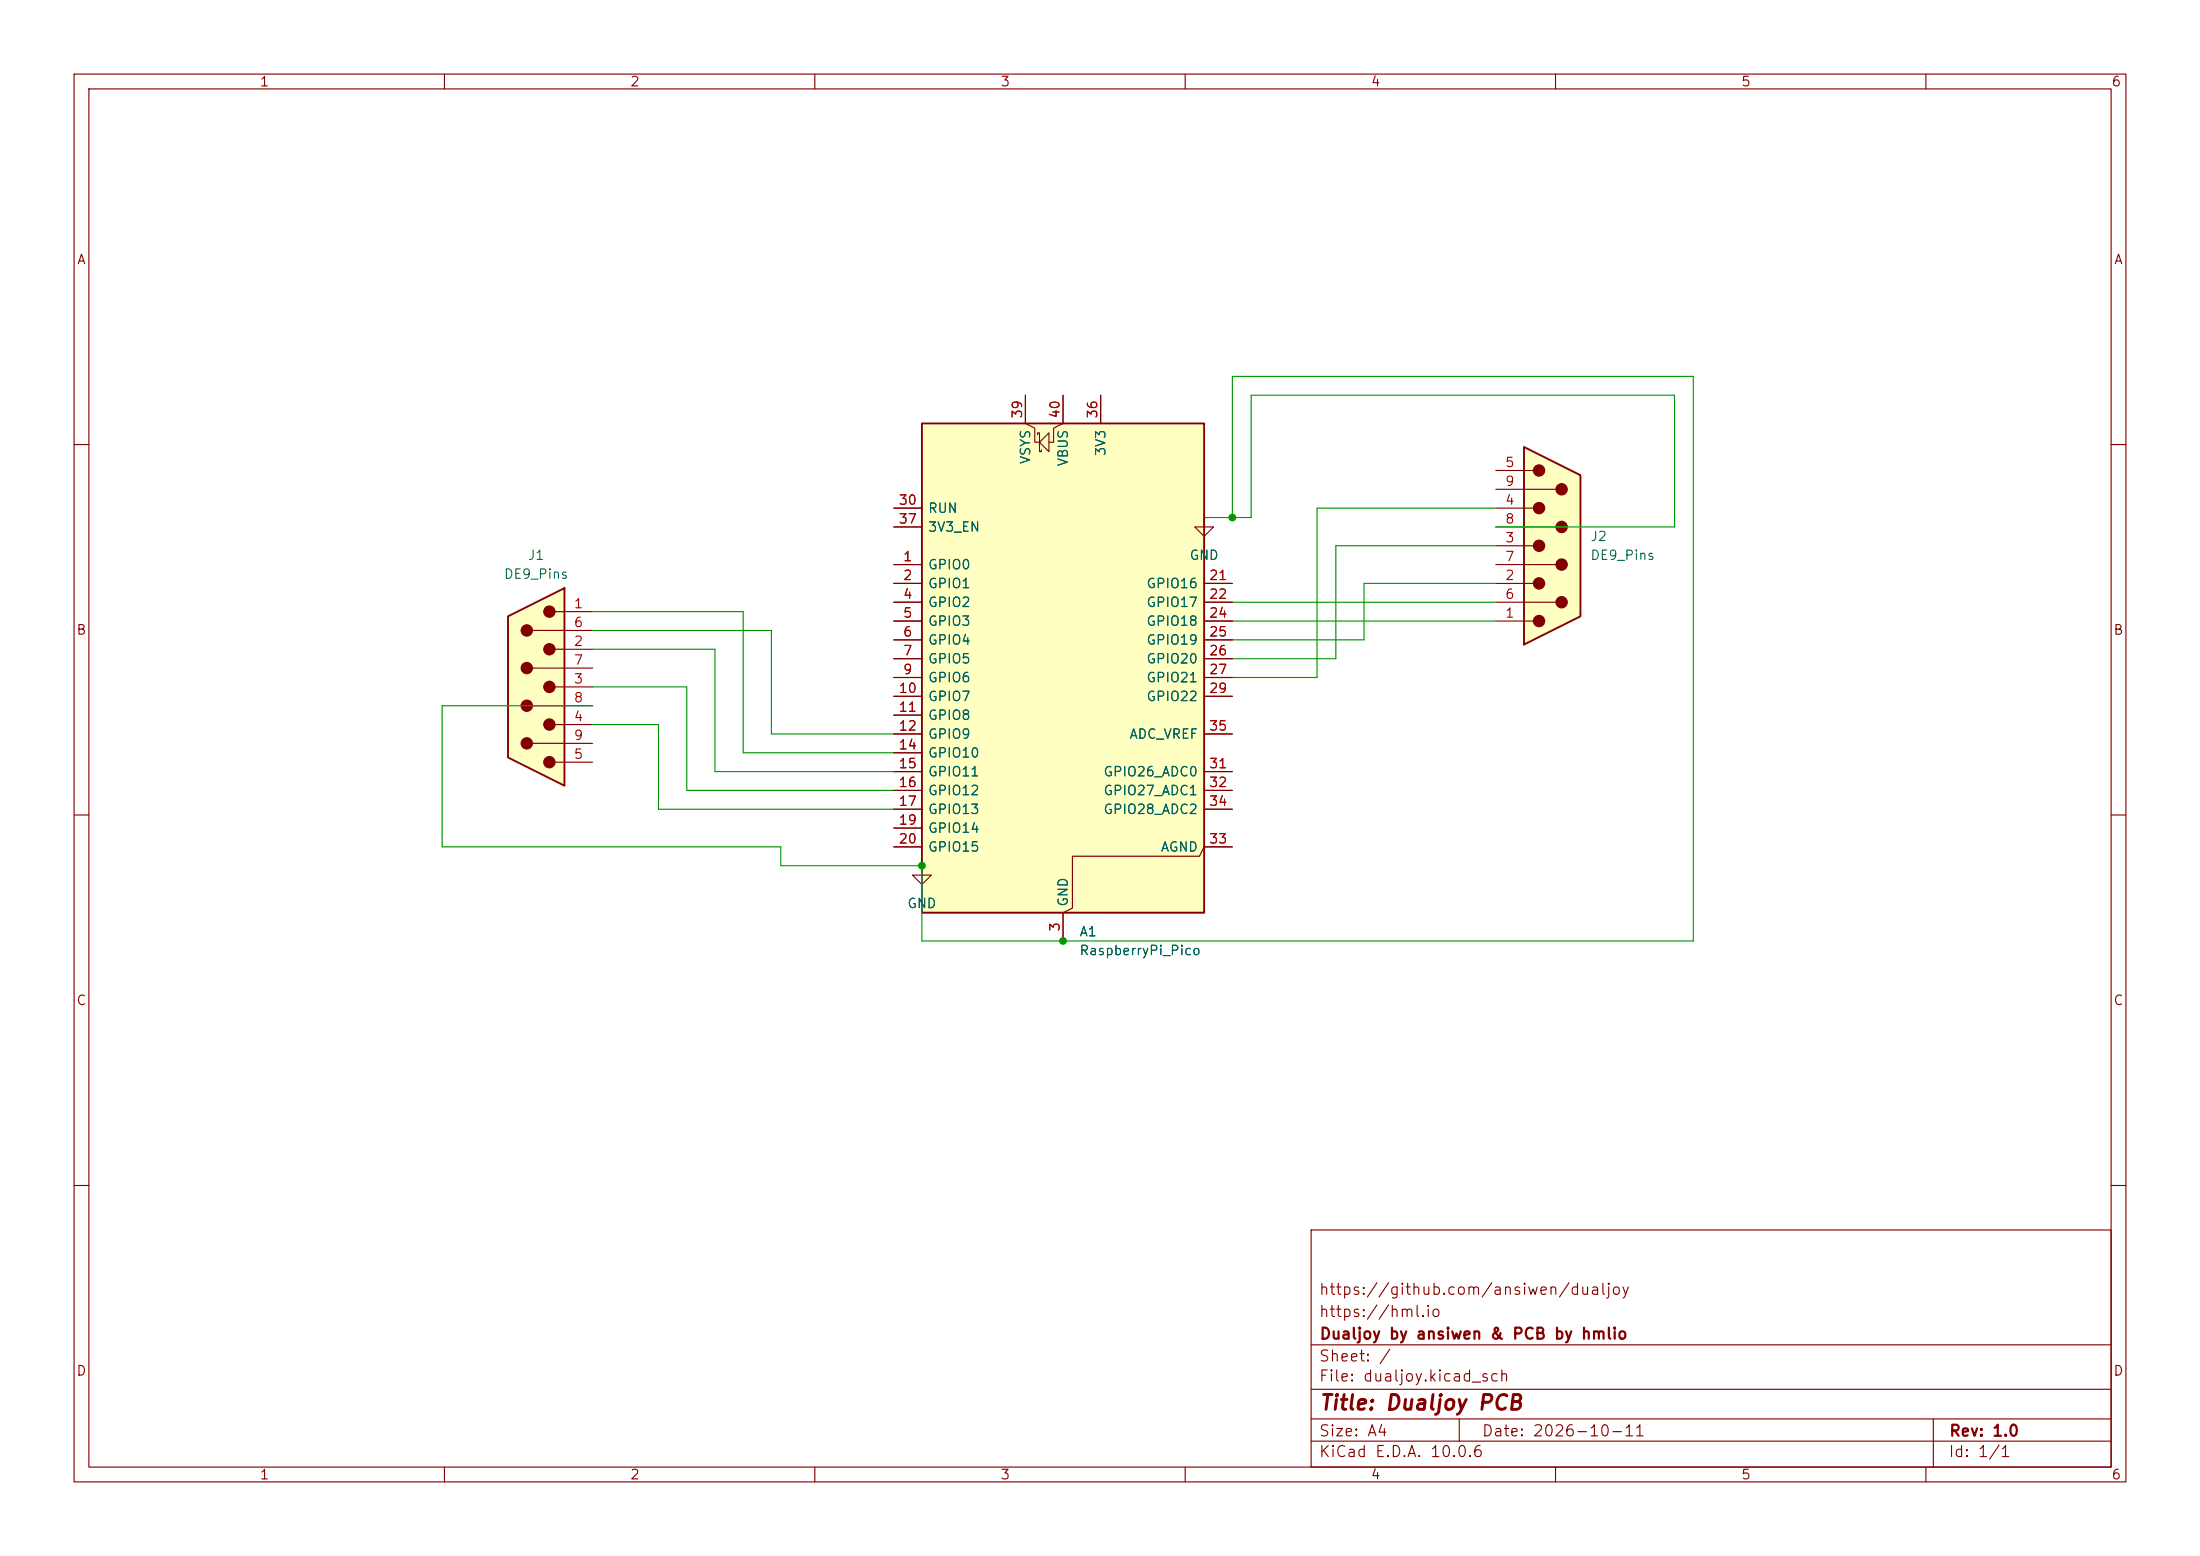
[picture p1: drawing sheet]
(kicad_sch
 (version 20260306)
 (generator "eeschema")
 (generator_version "10.0")
 (paper "A4")
 (title_block
  (title "Dualjoy PCB")
  (date "2026-10-11")
  (rev "1.0")
  (company "Dualjoy by ansiwen & PCB by hmlio")
  (comment 1 "https://hml.io")
  (comment 2 "https://github.com/ansiwen/dualjoy"))
 (lib_symbols
  (symbol "Connector:DE9_Pins"
   (pin_names
    (offset 1.016) (hide yes)) (exclude_from_sim no) (in_bom yes) (on_board yes)
   (in_pos_files yes)
   (duplicate_pin_numbers_are_jumpers no)
   (property "Reference" "J" (at 0 13.97 0) (show_name no) (do_not_autoplace no) (effects (font (size 1.27 1.27))))
   (property "Value" "DE9_Pins" (at 0 -14.605 0) (show_name no) (do_not_autoplace no) (effects (font (size 1.27 1.27))))
   (property "Footprint" "" (at 0 0 0) (show_name no) (do_not_autoplace no) (hide yes) (effects (font (size 1.27 1.27))))
   (property "Datasheet" "" (at 0 0 0) (show_name no) (do_not_autoplace no) (hide yes) (effects (font (size 1.27 1.27))))
   (property "Description" "9-pin D-SUB connector, pins (male)" (at 0 0 0) (show_name no) (do_not_autoplace no) (hide yes) (effects (font (size 1.27 1.27))))
   (symbol "DE9_Pins_0_1"
    (polyline (pts (xy -3.81 10.16) (xy -2.54 10.16)) (stroke (width 0) (type default)) (fill (type none)))
    (polyline (pts (xy -3.81 7.62) (xy 0.508 7.62)) (stroke (width 0) (type default)) (fill (type none)))
    (polyline (pts (xy -3.81 5.08) (xy -2.54 5.08)) (stroke (width 0) (type default)) (fill (type none)))
    (polyline (pts (xy -3.81 2.54) (xy 0.508 2.54)) (stroke (width 0) (type default)) (fill (type none)))
    (polyline (pts (xy -3.81 0) (xy -2.54 0)) (stroke (width 0) (type default)) (fill (type none)))
    (polyline (pts (xy -3.81 -2.54) (xy 0.508 -2.54)) (stroke (width 0) (type default)) (fill (type none)))
    (polyline (pts (xy -3.81 -5.08) (xy -2.54 -5.08)) (stroke (width 0) (type default)) (fill (type none)))
    (polyline (pts (xy -3.81 -7.62) (xy 0.508 -7.62)) (stroke (width 0) (type default)) (fill (type none)))
    (polyline (pts (xy -3.81 -10.16) (xy -2.54 -10.16)) (stroke (width 0) (type default)) (fill (type none)))
    (polyline (pts (xy -3.81 -13.335) (xy -3.81 13.335) (xy 3.81 9.525) (xy 3.81 -9.525) (xy -3.81 -13.335)) (stroke (width 0.254) (type default)) (fill (type background)))
    (circle (center -1.778 10.16) (radius 0.762) (stroke (width 0) (type default)) (fill (type outline)))
    (circle (center -1.778 5.08) (radius 0.762) (stroke (width 0) (type default)) (fill (type outline)))
    (circle (center -1.778 0) (radius 0.762) (stroke (width 0) (type default)) (fill (type outline)))
    (circle (center -1.778 -5.08) (radius 0.762) (stroke (width 0) (type default)) (fill (type outline)))
    (circle (center -1.778 -10.16) (radius 0.762) (stroke (width 0) (type default)) (fill (type outline)))
    (circle (center 1.27 7.62) (radius 0.762) (stroke (width 0) (type default)) (fill (type outline)))
    (circle (center 1.27 2.54) (radius 0.762) (stroke (width 0) (type default)) (fill (type outline)))
    (circle (center 1.27 -2.54) (radius 0.762) (stroke (width 0) (type default)) (fill (type outline)))
    (circle (center 1.27 -7.62) (radius 0.762) (stroke (width 0) (type default)) (fill (type outline))))
   (symbol "DE9_Pins_1_1"
    (pin passive line (at -7.62 -10.16 0) (length 3.81) (name "1" (effects (font (size 1.27 1.27)))) (number "1" (effects (font (size 1.27 1.27)))))
    (pin passive line (at -7.62 -5.08 0) (length 3.81) (name "2" (effects (font (size 1.27 1.27)))) (number "2" (effects (font (size 1.27 1.27)))))
    (pin passive line (at -7.62 0 0) (length 3.81) (name "3" (effects (font (size 1.27 1.27)))) (number "3" (effects (font (size 1.27 1.27)))))
    (pin passive line (at -7.62 5.08 0) (length 3.81) (name "4" (effects (font (size 1.27 1.27)))) (number "4" (effects (font (size 1.27 1.27)))))
    (pin passive line (at -7.62 10.16 0) (length 3.81) (name "5" (effects (font (size 1.27 1.27)))) (number "5" (effects (font (size 1.27 1.27)))))
    (pin passive line (at -7.62 -7.62 0) (length 3.81) (name "6" (effects (font (size 1.27 1.27)))) (number "6" (effects (font (size 1.27 1.27)))))
    (pin passive line (at -7.62 -2.54 0) (length 3.81) (name "7" (effects (font (size 1.27 1.27)))) (number "7" (effects (font (size 1.27 1.27)))))
    (pin passive line (at -7.62 2.54 0) (length 3.81) (name "8" (effects (font (size 1.27 1.27)))) (number "8" (effects (font (size 1.27 1.27)))))
    (pin passive line (at -7.62 7.62 0) (length 3.81) (name "9" (effects (font (size 1.27 1.27)))) (number "9" (effects (font (size 1.27 1.27))))))
   (embedded_fonts no))
  (symbol "MCU_Module:RaspberryPi_Pico"
   (pin_names
    (offset 0.762)) (exclude_from_sim no) (in_bom yes) (on_board yes)
   (in_pos_files yes)
   (duplicate_pin_numbers_are_jumpers no)
   (property "Reference" "A" (at -19.05 35.56 0) (show_name no) (do_not_autoplace no) (effects (font (size 1.27 1.27)) (justify left)))
   (property "Value" "RaspberryPi_Pico" (at 7.62 35.56 0) (show_name no) (do_not_autoplace no) (effects (font (size 1.27 1.27)) (justify left)))
   (property "Footprint" "Module:RaspberryPi_Pico_Common_Unspecified" (at 0 -46.99 0) (show_name no) (do_not_autoplace no) (hide yes) (effects (font (size 1.27 1.27))))
   (property "Datasheet" "https://datasheets.raspberrypi.com/pico/pico-datasheet.pdf" (at 0 -49.53 0) (show_name no) (do_not_autoplace no) (hide yes) (effects (font (size 1.27 1.27))))
   (property "Description" "Versatile and inexpensive microcontroller module powered by RP2040 dual-core Arm Cortex-M0+ processor up to 133 MHz, 264kB SRAM, 2MB QSPI flash; also supports Raspberry Pi Pico 2" (at 0 -52.07 0) (show_name no) (do_not_autoplace no) (hide yes) (effects (font (size 1.27 1.27))))
   (symbol "RaspberryPi_Pico_0_1"
    (rectangle (start -19.05 34.29) (end 19.05 -31.75) (stroke (width 0.254) (type default)) (fill (type background)))
    (polyline (pts (xy -5.08 34.29) (xy -3.81 33.655) (xy -3.81 31.75) (xy -3.175 31.75)) (stroke (width 0) (type default)) (fill (type none)))
    (polyline (pts (xy -3.429 32.766) (xy -3.429 33.02) (xy -3.175 33.02) (xy -3.175 30.48) (xy -2.921 30.48) (xy -2.921 30.734)) (stroke (width 0) (type default)) (fill (type none)))
    (polyline (pts (xy -3.175 31.75) (xy -1.905 33.02) (xy -1.905 30.48) (xy -3.175 31.75)) (stroke (width 0) (type default)) (fill (type none)))
    (polyline (pts (xy 0 34.29) (xy -1.27 33.655) (xy -1.27 31.75) (xy -1.905 31.75)) (stroke (width 0) (type default)) (fill (type none)))
    (polyline (pts (xy 0 -31.75) (xy 1.27 -31.115) (xy 1.27 -24.13) (xy 18.415 -24.13) (xy 19.05 -22.86)) (stroke (width 0) (type default)) (fill (type none))))
   (symbol "RaspberryPi_Pico_1_1"
    (pin bidirectional line (at -22.86 15.24 0) (length 3.81) (name "GPIO0" (effects (font (size 1.27 1.27)))) (number "1" (effects (font (size 1.27 1.27))))
    (alternate "I2C0_SDA" bidirectional line)
    (alternate "PWM0_A" output line)
    (alternate "SPI0_RX" input line)
    (alternate "UART0_TX" output line)
    (alternate "USB_OVCUR_DET" input line))
    (pin bidirectional line (at -22.86 12.7 0) (length 3.81) (name "GPIO1" (effects (font (size 1.27 1.27)))) (number "2" (effects (font (size 1.27 1.27))))
    (alternate "I2C0_SCL" bidirectional clock)
    (alternate "PWM0_B" bidirectional line)
    (alternate "UART0_RX" input line)
    (alternate "USB_VBUS_DET" passive line)
    (alternate "~{SPI0_CSn}" bidirectional line))
    (pin power_out line (at 0 -35.56 90) (length 3.81) (name "GND" (effects (font (size 1.27 1.27)))) (number "3" (effects (font (size 1.27 1.27))))
    (alternate "GND_IN" power_in line))
    (pin bidirectional line (at -22.86 10.16 0) (length 3.81) (name "GPIO2" (effects (font (size 1.27 1.27)))) (number "4" (effects (font (size 1.27 1.27))))
    (alternate "I2C1_SDA" bidirectional line)
    (alternate "PWM1_A" output line)
    (alternate "SPI0_SCK" bidirectional clock)
    (alternate "UART0_CTS" input line)
    (alternate "USB_VBUS_EN" output line))
    (pin bidirectional line (at -22.86 7.62 0) (length 3.81) (name "GPIO3" (effects (font (size 1.27 1.27)))) (number "5" (effects (font (size 1.27 1.27))))
    (alternate "I2C1_SCL" bidirectional clock)
    (alternate "PWM1_B" bidirectional line)
    (alternate "SPI0_TX" output line)
    (alternate "UART0_RTS" output line)
    (alternate "USB_OVCUR_DET" input line))
    (pin bidirectional line (at -22.86 5.08 0) (length 3.81) (name "GPIO4" (effects (font (size 1.27 1.27)))) (number "6" (effects (font (size 1.27 1.27))))
    (alternate "I2C0_SDA" bidirectional line)
    (alternate "PWM2_A" output line)
    (alternate "SPI0_RX" input line)
    (alternate "UART1_TX" output line)
    (alternate "USB_VBUS_DET" input line))
    (pin bidirectional line (at -22.86 2.54 0) (length 3.81) (name "GPIO5" (effects (font (size 1.27 1.27)))) (number "7" (effects (font (size 1.27 1.27))))
    (alternate "I2C0_SCL" bidirectional clock)
    (alternate "PWM2_B" bidirectional line)
    (alternate "UART1_RX" input line)
    (alternate "USB_VBUS_EN" output line)
    (alternate "~{SPI0_CSn}" bidirectional line))
    (pin passive line (at 0 -35.56 90) (length 3.81) (hide yes) (name "GND" (effects (font (size 1.27 1.27)))) (number "8" (effects (font (size 1.27 1.27)))))
    (pin bidirectional line (at -22.86 0 0) (length 3.81) (name "GPIO6" (effects (font (size 1.27 1.27)))) (number "9" (effects (font (size 1.27 1.27))))
    (alternate "I2C1_SDA" bidirectional line)
    (alternate "PWM3_A" output line)
    (alternate "SPI0_SCK" bidirectional clock)
    (alternate "UART1_CTS" input line)
    (alternate "USB_OVCUR_DET" input line))
    (pin bidirectional line (at -22.86 -2.54 0) (length 3.81) (name "GPIO7" (effects (font (size 1.27 1.27)))) (number "10" (effects (font (size 1.27 1.27))))
    (alternate "I2C1_SCL" bidirectional clock)
    (alternate "PWM3_B" bidirectional line)
    (alternate "SPI0_TX" output line)
    (alternate "UART1_RTS" output line)
    (alternate "USB_VBUS_DET" input line))
    (pin bidirectional line (at -22.86 -5.08 0) (length 3.81) (name "GPIO8" (effects (font (size 1.27 1.27)))) (number "11" (effects (font (size 1.27 1.27))))
    (alternate "I2C0_SDA" bidirectional line)
    (alternate "PWM4_A" output line)
    (alternate "SPI1_RX" input line)
    (alternate "UART1_TX" output line)
    (alternate "USB_VBUS_EN" output line))
    (pin bidirectional line (at -22.86 -7.62 0) (length 3.81) (name "GPIO9" (effects (font (size 1.27 1.27)))) (number "12" (effects (font (size 1.27 1.27))))
    (alternate "I2C0_SCL" bidirectional clock)
    (alternate "PWM4_B" bidirectional line)
    (alternate "UART1_RX" input line)
    (alternate "USB_OVCUR_DET" input line)
    (alternate "~{SPI1_CSn}" bidirectional line))
    (pin passive line (at 0 -35.56 90) (length 3.81) (hide yes) (name "GND" (effects (font (size 1.27 1.27)))) (number "13" (effects (font (size 1.27 1.27)))))
    (pin bidirectional line (at -22.86 -10.16 0) (length 3.81) (name "GPIO10" (effects (font (size 1.27 1.27)))) (number "14" (effects (font (size 1.27 1.27))))
    (alternate "I2C1_SDA" bidirectional line)
    (alternate "PWM5_A" output line)
    (alternate "SPI1_SCK" bidirectional clock)
    (alternate "UART1_CTS" input line)
    (alternate "USB_VBUS_DET" input line))
    (pin bidirectional line (at -22.86 -12.7 0) (length 3.81) (name "GPIO11" (effects (font (size 1.27 1.27)))) (number "15" (effects (font (size 1.27 1.27))))
    (alternate "I2C1_SCL" bidirectional clock)
    (alternate "PWM5_B" bidirectional line)
    (alternate "SPI1_TX" output line)
    (alternate "UART1_RTS" output line)
    (alternate "USB_VBUS_EN" output line))
    (pin bidirectional line (at -22.86 -15.24 0) (length 3.81) (name "GPIO12" (effects (font (size 1.27 1.27)))) (number "16" (effects (font (size 1.27 1.27))))
    (alternate "I2C0_SDA" bidirectional line)
    (alternate "PWM6_A" output line)
    (alternate "SPI1_RX" input line)
    (alternate "UART0_TX" output line)
    (alternate "USB_OVCUR_DET" input line))
    (pin bidirectional line (at -22.86 -17.78 0) (length 3.81) (name "GPIO13" (effects (font (size 1.27 1.27)))) (number "17" (effects (font (size 1.27 1.27))))
    (alternate "I2C0_SCL" bidirectional clock)
    (alternate "PWM6_B" bidirectional line)
    (alternate "UART0_RX" input line)
    (alternate "USB_VBUS_DET" input line)
    (alternate "~{SPI1_CSn}" bidirectional line))
    (pin passive line (at 0 -35.56 90) (length 3.81) (hide yes) (name "GND" (effects (font (size 1.27 1.27)))) (number "18" (effects (font (size 1.27 1.27)))))
    (pin bidirectional line (at -22.86 -20.32 0) (length 3.81) (name "GPIO14" (effects (font (size 1.27 1.27)))) (number "19" (effects (font (size 1.27 1.27))))
    (alternate "I2C1_SDA" bidirectional line)
    (alternate "PWM7_A" output line)
    (alternate "SPI1_SCK" bidirectional clock)
    (alternate "UART0_CTS" input line)
    (alternate "USB_VBUS_EN" output line))
    (pin bidirectional line (at -22.86 -22.86 0) (length 3.81) (name "GPIO15" (effects (font (size 1.27 1.27)))) (number "20" (effects (font (size 1.27 1.27))))
    (alternate "I2C1_SCL" bidirectional clock)
    (alternate "PWM7_B" bidirectional line)
    (alternate "SPI1_TX" output line)
    (alternate "UART0_RTS" output line)
    (alternate "USB_OVCUR_DET" input line))
    (pin bidirectional line (at 22.86 12.7 180) (length 3.81) (name "GPIO16" (effects (font (size 1.27 1.27)))) (number "21" (effects (font (size 1.27 1.27))))
    (alternate "I2C0_SDA" bidirectional line)
    (alternate "PWM0_A" output line)
    (alternate "SPI0_RX" input line)
    (alternate "UART0_TX" output line)
    (alternate "USB_VBUS_DET" input line))
    (pin bidirectional line (at 22.86 10.16 180) (length 3.81) (name "GPIO17" (effects (font (size 1.27 1.27)))) (number "22" (effects (font (size 1.27 1.27))))
    (alternate "I2C0_SCL" bidirectional clock)
    (alternate "PWM0_B" bidirectional line)
    (alternate "UART0_RX" input line)
    (alternate "USB_VBUS_EN" output line)
    (alternate "~{SPI0_CSn}" bidirectional line))
    (pin passive line (at 0 -35.56 90) (length 3.81) (hide yes) (name "GND" (effects (font (size 1.27 1.27)))) (number "23" (effects (font (size 1.27 1.27)))))
    (pin bidirectional line (at 22.86 7.62 180) (length 3.81) (name "GPIO18" (effects (font (size 1.27 1.27)))) (number "24" (effects (font (size 1.27 1.27))))
    (alternate "I2C1_SDA" bidirectional line)
    (alternate "PWM1_A" output line)
    (alternate "SPI0_SCK" bidirectional clock)
    (alternate "UART0_CTS" input line)
    (alternate "USB_OVCUR_DET" input line))
    (pin bidirectional line (at 22.86 5.08 180) (length 3.81) (name "GPIO19" (effects (font (size 1.27 1.27)))) (number "25" (effects (font (size 1.27 1.27))))
    (alternate "I2C1_SCL" bidirectional clock)
    (alternate "PWM1_B" bidirectional line)
    (alternate "SPI0_TX" output line)
    (alternate "UART0_RTS" output line)
    (alternate "USB_VBUS_DET" input line))
    (pin bidirectional line (at 22.86 2.54 180) (length 3.81) (name "GPIO20" (effects (font (size 1.27 1.27)))) (number "26" (effects (font (size 1.27 1.27))))
    (alternate "CLOCK_GPIN0" input clock)
    (alternate "I2C0_SDA" bidirectional line)
    (alternate "PWM2_A" output line)
    (alternate "SPI0_RX" input line)
    (alternate "UART1_TX" output line)
    (alternate "USB_VBUS_EN" output line))
    (pin bidirectional line (at 22.86 0 180) (length 3.81) (name "GPIO21" (effects (font (size 1.27 1.27)))) (number "27" (effects (font (size 1.27 1.27))))
    (alternate "CLOCK_GPOUT0" output clock)
    (alternate "I2C0_SCL" bidirectional clock)
    (alternate "PWM2_B" bidirectional line)
    (alternate "UART1_RX" input line)
    (alternate "USB_OVCUR_DET" input line)
    (alternate "~{SPI0_CSn}" bidirectional line))
    (pin passive line (at 0 -35.56 90) (length 3.81) (hide yes) (name "GND" (effects (font (size 1.27 1.27)))) (number "28" (effects (font (size 1.27 1.27)))))
    (pin bidirectional line (at 22.86 -2.54 180) (length 3.81) (name "GPIO22" (effects (font (size 1.27 1.27)))) (number "29" (effects (font (size 1.27 1.27))))
    (alternate "CLOCK_GPIN1" input clock)
    (alternate "I2C1_SDA" bidirectional line)
    (alternate "PWM3_A" output line)
    (alternate "SPI0_SCK" bidirectional clock)
    (alternate "UART1_CTS" input line)
    (alternate "USB_VBUS_DET" input line))
    (pin passive line (at -22.86 22.86 0) (length 3.81) (name "RUN" (effects (font (size 1.27 1.27)))) (number "30" (effects (font (size 1.27 1.27))))
    (alternate "~{RESET}" passive line))
    (pin bidirectional line (at 22.86 -12.7 180) (length 3.81) (name "GPIO26_ADC0" (effects (font (size 1.27 1.27)))) (number "31" (effects (font (size 1.27 1.27))))
    (alternate "ADC0" input line)
    (alternate "GPIO26" bidirectional line)
    (alternate "I2C1_SDA" bidirectional line)
    (alternate "PWM5_A" output line)
    (alternate "SPI1_SCK" bidirectional clock)
    (alternate "UART1_CTS" input line)
    (alternate "USB_VBUS_EN" output line))
    (pin bidirectional line (at 22.86 -15.24 180) (length 3.81) (name "GPIO27_ADC1" (effects (font (size 1.27 1.27)))) (number "32" (effects (font (size 1.27 1.27))))
    (alternate "ADC1" input line)
    (alternate "GPIO27" bidirectional line)
    (alternate "I2C1_SCL" bidirectional clock)
    (alternate "PWM5_B" bidirectional line)
    (alternate "SPI1_TX" output line)
    (alternate "UART1_RTS" output line)
    (alternate "USB_OVCUR_DET" input line))
    (pin power_out line (at 22.86 -22.86 180) (length 3.81) (name "AGND" (effects (font (size 1.27 1.27)))) (number "33" (effects (font (size 1.27 1.27))))
    (alternate "GND" passive line))
    (pin bidirectional line (at 22.86 -17.78 180) (length 3.81) (name "GPIO28_ADC2" (effects (font (size 1.27 1.27)))) (number "34" (effects (font (size 1.27 1.27))))
    (alternate "ADC2" input line)
    (alternate "GPIO28" bidirectional line)
    (alternate "I2C0_SDA" bidirectional line)
    (alternate "PWM6_A" output line)
    (alternate "SPI1_RX" input line)
    (alternate "UART0_TX" output line)
    (alternate "USB_VBUS_DET" input line))
    (pin power_in line (at 22.86 -7.62 180) (length 3.81) (name "ADC_VREF" (effects (font (size 1.27 1.27)))) (number "35" (effects (font (size 1.27 1.27)))))
    (pin power_out line (at 5.08 38.1 270) (length 3.81) (name "3V3" (effects (font (size 1.27 1.27)))) (number "36" (effects (font (size 1.27 1.27)))))
    (pin passive line (at -22.86 20.32 0) (length 3.81) (name "3V3_EN" (effects (font (size 1.27 1.27)))) (number "37" (effects (font (size 1.27 1.27))))
    (alternate "~{3V3_DISABLE}" passive line))
    (pin passive line (at 0 -35.56 90) (length 3.81) (hide yes) (name "GND" (effects (font (size 1.27 1.27)))) (number "38" (effects (font (size 1.27 1.27)))))
    (pin power_in line (at -5.08 38.1 270) (length 3.81) (name "VSYS" (effects (font (size 1.27 1.27)))) (number "39" (effects (font (size 1.27 1.27))))
    (alternate "VSYS_OUT" power_out line))
    (pin power_out line (at 0 38.1 270) (length 3.81) (name "VBUS" (effects (font (size 1.27 1.27)))) (number "40" (effects (font (size 1.27 1.27))))
    (alternate "VBUS_IN" power_in line)))
   (embedded_fonts no))
  (symbol "power:GND"
   (power global)
   (pin_numbers (hide yes))
   (pin_names
    (offset 0) (hide yes)) (exclude_from_sim no) (in_bom yes) (on_board yes)
   (in_pos_files yes)
   (duplicate_pin_numbers_are_jumpers no)
   (property "Reference" "#PWR" (at 0 -6.35 0) (show_name no) (do_not_autoplace no) (hide yes) (effects (font (size 1.27 1.27))))
   (property "Value" "GND" (at 0 -3.81 0) (show_name no) (do_not_autoplace no) (effects (font (size 1.27 1.27))))
   (property "Footprint" "" (at 0 0 0) (show_name no) (do_not_autoplace no) (hide yes) (effects (font (size 1.27 1.27))))
   (property "Datasheet" "" (at 0 0 0) (show_name no) (do_not_autoplace no) (hide yes) (effects (font (size 1.27 1.27))))
   (property "Description" "Power symbol creates a global label with name \"GND\" , ground" (at 0 0 0) (show_name no) (do_not_autoplace no) (hide yes) (effects (font (size 1.27 1.27))))
   (symbol "GND_0_1"
    (polyline (pts (xy 0 0) (xy 0 -1.27) (xy 1.27 -1.27) (xy 0 -2.54) (xy -1.27 -1.27) (xy 0 -1.27)) (stroke (width 0) (type default)) (fill (type none))))
   (symbol "GND_1_1"
    (pin power_in line (at 0 0 270) (length 0) (name "" (effects (font (size 1.27 1.27)))) (number "1" (effects (font (size 1.27 1.27))))))
   (embedded_fonts no)))
 (junction
  (at 166.37 69.85)
  (diameter 0)
  (color 0 0 0 0))
 (junction
  (at 143.51 127)
  (diameter 0)
  (color 0 0 0 0))
 (junction
  (at 124.46 116.84)
  (diameter 0)
  (color 0 0 0 0))
 (wire
  (pts (xy 80.01 92.71) (xy 92.71 92.71))
  (stroke (width 0) (type default)))
 (wire
  (pts (xy 120.65 109.22) (xy 88.9 109.22))
  (stroke (width 0) (type default)))
 (wire
  (pts (xy 228.6 127) (xy 143.51 127))
  (stroke (width 0) (type default)))
 (wire
  (pts (xy 166.37 50.8) (xy 228.6 50.8))
  (stroke (width 0) (type default)))
 (wire
  (pts (xy 59.69 114.3) (xy 105.41 114.3))
  (stroke (width 0) (type default)))
 (wire
  (pts (xy 80.01 95.25) (xy 59.69 95.25))
  (stroke (width 0) (type default)))
 (wire
  (pts (xy 166.37 83.82) (xy 201.93 83.82))
  (stroke (width 0) (type default)))
 (wire
  (pts (xy 166.37 91.44) (xy 177.8 91.44))
  (stroke (width 0) (type default)))
 (wire
  (pts (xy 180.34 88.9) (xy 180.34 73.66))
  (stroke (width 0) (type default)))
 (wire
  (pts (xy 59.69 95.25) (xy 59.69 114.3))
  (stroke (width 0) (type default)))
 (wire
  (pts (xy 180.34 73.66) (xy 201.93 73.66))
  (stroke (width 0) (type default)))
 (wire
  (pts (xy 166.37 69.85) (xy 168.91 69.85))
  (stroke (width 0) (type default)))
 (wire
  (pts (xy 120.65 101.6) (xy 100.33 101.6))
  (stroke (width 0) (type default)))
 (wire
  (pts (xy 168.91 53.34) (xy 168.91 69.85))
  (stroke (width 0) (type default)))
 (wire
  (pts (xy 184.15 78.74) (xy 201.93 78.74))
  (stroke (width 0) (type default)))
 (wire
  (pts (xy 105.41 114.3) (xy 105.41 116.84))
  (stroke (width 0) (type default)))
 (wire
  (pts (xy 177.8 91.44) (xy 177.8 68.58))
  (stroke (width 0) (type default)))
 (wire
  (pts (xy 226.06 53.34) (xy 168.91 53.34))
  (stroke (width 0) (type default)))
 (wire
  (pts (xy 120.65 104.14) (xy 96.52 104.14))
  (stroke (width 0) (type default)))
 (wire
  (pts (xy 124.46 116.84) (xy 124.46 127))
  (stroke (width 0) (type default)))
 (wire
  (pts (xy 100.33 101.6) (xy 100.33 82.55))
  (stroke (width 0) (type default)))
 (wire
  (pts (xy 166.37 69.85) (xy 166.37 50.8))
  (stroke (width 0) (type default)))
 (wire
  (pts (xy 104.14 99.06) (xy 104.14 85.09))
  (stroke (width 0) (type default)))
 (wire
  (pts (xy 177.8 68.58) (xy 201.93 68.58))
  (stroke (width 0) (type default)))
 (wire
  (pts (xy 120.65 99.06) (xy 104.14 99.06))
  (stroke (width 0) (type default)))
 (wire
  (pts (xy 105.41 116.84) (xy 124.46 116.84))
  (stroke (width 0) (type default)))
 (wire
  (pts (xy 104.14 85.09) (xy 80.01 85.09))
  (stroke (width 0) (type default)))
 (wire
  (pts (xy 166.37 88.9) (xy 180.34 88.9))
  (stroke (width 0) (type default)))
 (wire
  (pts (xy 201.93 71.12) (xy 226.06 71.12))
  (stroke (width 0) (type default)))
 (wire
  (pts (xy 184.15 86.36) (xy 184.15 78.74))
  (stroke (width 0) (type default)))
 (wire
  (pts (xy 166.37 86.36) (xy 184.15 86.36))
  (stroke (width 0) (type default)))
 (wire
  (pts (xy 162.56 69.85) (xy 166.37 69.85))
  (stroke (width 0) (type default)))
 (wire
  (pts (xy 100.33 82.55) (xy 80.01 82.55))
  (stroke (width 0) (type default)))
 (wire
  (pts (xy 166.37 81.28) (xy 201.93 81.28))
  (stroke (width 0) (type default)))
 (wire
  (pts (xy 88.9 97.79) (xy 80.01 97.79))
  (stroke (width 0) (type default)))
 (wire
  (pts (xy 226.06 71.12) (xy 226.06 53.34))
  (stroke (width 0) (type default)))
 (wire
  (pts (xy 92.71 106.68) (xy 92.71 92.71))
  (stroke (width 0) (type default)))
 (wire
  (pts (xy 96.52 104.14) (xy 96.52 87.63))
  (stroke (width 0) (type default)))
 (wire
  (pts (xy 96.52 87.63) (xy 80.01 87.63))
  (stroke (width 0) (type default)))
 (wire
  (pts (xy 120.65 106.68) (xy 92.71 106.68))
  (stroke (width 0) (type default)))
 (wire
  (pts (xy 88.9 109.22) (xy 88.9 97.79))
  (stroke (width 0) (type default)))
 (wire
  (pts (xy 228.6 50.8) (xy 228.6 127))
  (stroke (width 0) (type default)))
 (wire
  (pts (xy 124.46 127) (xy 143.51 127))
  (stroke (width 0) (type default)))
 (symbol
  (lib_id "Connector:DE9_Pins")
  (at 72.39 92.71 180)
  (unit 1)
  (body_style 1)
  (exclude_from_sim no)
  (in_bom yes)
  (on_board yes)
  (in_pos_files yes)
  (dnp no)
  (fields_autoplaced yes)
  (property "Reference" "J1" (at 72.39 74.93 0) (show_name no) (do_not_autoplace no) (effects (font (size 1.27 1.27))))
  (property "Value" "DE9_Pins" (at 72.39 77.47 0) (show_name no) (do_not_autoplace no) (effects (font (size 1.27 1.27))))
  (property "Footprint" "Connector_Dsub:DSUB-9_Pins_Horizontal_P2.77x2.84mm_EdgePinOffset9.90mm_Housed_MountingHolesOffset11.32mm" (at 72.39 92.71 0) (hide yes) (show_name no) (do_not_autoplace no) (effects (font (size 1.27 1.27))))
  (property "Datasheet" "" (at 72.39 92.71 0) (hide yes) (show_name no) (do_not_autoplace no) (effects (font (size 1.27 1.27))))
  (property "Description" "9-pin D-SUB connector, pins (male)" (at 72.39 92.71 0) (hide yes) (show_name no) (do_not_autoplace no) (effects (font (size 1.27 1.27))))
  (pin "1")
  (pin "4")
  (pin "8")
  (pin "2")
  (pin "6")
  (pin "7")
  (pin "3")
  (pin "9")
  (pin "5"))
 (symbol
  (lib_id "MCU_Module:RaspberryPi_Pico")
  (at 143.51 91.44 0)
  (unit 1)
  (body_style 1)
  (exclude_from_sim no)
  (in_bom yes)
  (on_board yes)
  (in_pos_files yes)
  (dnp no)
  (fields_autoplaced yes)
  (property "Reference" "A1" (at 145.6533 125.73 0) (show_name no) (do_not_autoplace no) (effects (font (size 1.27 1.27)) (justify left)))
  (property "Value" "RaspberryPi_Pico" (at 145.6533 128.27 0) (show_name no) (do_not_autoplace no) (effects (font (size 1.27 1.27)) (justify left)))
  (property "Footprint" "Module:RaspberryPi_Pico_Common_Unspecified" (at 143.51 138.43 0) (hide yes) (show_name no) (do_not_autoplace no) (effects (font (size 1.27 1.27))))
  (property "Datasheet" "https://datasheets.raspberrypi.com/pico/pico-datasheet.pdf" (at 143.51 140.97 0) (hide yes) (show_name no) (do_not_autoplace no) (effects (font (size 1.27 1.27))))
  (property "Description" "Versatile and inexpensive microcontroller module powered by RP2040 dual-core Arm Cortex-M0+ processor up to 133 MHz, 264kB SRAM, 2MB QSPI flash; also supports Raspberry Pi Pico 2" (at 143.51 143.51 0) (hide yes) (show_name no) (do_not_autoplace no) (effects (font (size 1.27 1.27))))
  (pin "2")
  (pin "4")
  (pin "5")
  (pin "6")
  (pin "7")
  (pin "9")
  (pin "10")
  (pin "11")
  (pin "12")
  (pin "14")
  (pin "15")
  (pin "16")
  (pin "17")
  (pin "19")
  (pin "20")
  (pin "39")
  (pin "40")
  (pin "13")
  (pin "18")
  (pin "23")
  (pin "28")
  (pin "3")
  (pin "38")
  (pin "8")
  (pin "36")
  (pin "21")
  (pin "22")
  (pin "24")
  (pin "25")
  (pin "26")
  (pin "27")
  (pin "29")
  (pin "35")
  (pin "31")
  (pin "32")
  (pin "34")
  (pin "33")
  (pin "30")
  (pin "37")
  (pin "1"))
 (symbol
  (lib_id "power:GND")
  (at 124.46 116.84 0)
  (unit 1)
  (body_style 1)
  (exclude_from_sim no)
  (in_bom yes)
  (on_board yes)
  (in_pos_files yes)
  (dnp no)
  (fields_autoplaced yes)
  (property "Reference" "#PWR01" (at 124.46 123.19 0) (hide yes) (show_name no) (do_not_autoplace no) (effects (font (size 1.27 1.27))))
  (property "Value" "GND" (at 124.46 121.92 0) (show_name no) (do_not_autoplace no) (effects (font (size 1.27 1.27))))
  (property "Footprint" "" (at 124.46 116.84 0) (hide yes) (show_name no) (do_not_autoplace no) (effects (font (size 1.27 1.27))))
  (property "Datasheet" "" (at 124.46 116.84 0) (hide yes) (show_name no) (do_not_autoplace no) (effects (font (size 1.27 1.27))))
  (property "Description" "Power symbol creates a global label with name \"GND\" , ground" (at 124.46 116.84 0) (hide yes) (show_name no) (do_not_autoplace no) (effects (font (size 1.27 1.27))))
  (pin "1"))
 (symbol
  (lib_id "Connector:DE9_Pins")
  (at 209.55 73.66 0)
  (unit 1)
  (body_style 1)
  (exclude_from_sim no)
  (in_bom yes)
  (on_board yes)
  (in_pos_files yes)
  (dnp no)
  (fields_autoplaced yes)
  (property "Reference" "J2" (at 214.63 72.3899 0) (show_name no) (do_not_autoplace no) (effects (font (size 1.27 1.27)) (justify left)))
  (property "Value" "DE9_Pins" (at 214.63 74.9299 0) (show_name no) (do_not_autoplace no) (effects (font (size 1.27 1.27)) (justify left)))
  (property "Footprint" "Connector_Dsub:DSUB-9_Pins_Horizontal_P2.77x2.84mm_EdgePinOffset9.90mm_Housed_MountingHolesOffset11.32mm" (at 209.55 73.66 0) (hide yes) (show_name no) (do_not_autoplace no) (effects (font (size 1.27 1.27))))
  (property "Datasheet" "" (at 209.55 73.66 0) (hide yes) (show_name no) (do_not_autoplace no) (effects (font (size 1.27 1.27))))
  (property "Description" "9-pin D-SUB connector, pins (male)" (at 209.55 73.66 0) (hide yes) (show_name no) (do_not_autoplace no) (effects (font (size 1.27 1.27))))
  (pin "5")
  (pin "9")
  (pin "4")
  (pin "8")
  (pin "3")
  (pin "7")
  (pin "2")
  (pin "6")
  (pin "1"))
 (symbol
  (lib_id "power:GND")
  (at 162.56 69.85 0)
  (unit 1)
  (body_style 1)
  (exclude_from_sim no)
  (in_bom yes)
  (on_board yes)
  (in_pos_files yes)
  (dnp no)
  (fields_autoplaced yes)
  (property "Reference" "#PWR02" (at 162.56 76.2 0) (hide yes) (show_name no) (do_not_autoplace no) (effects (font (size 1.27 1.27))))
  (property "Value" "GND" (at 162.56 74.93 0) (show_name no) (do_not_autoplace no) (effects (font (size 1.27 1.27))))
  (property "Footprint" "" (at 162.56 69.85 0) (hide yes) (show_name no) (do_not_autoplace no) (effects (font (size 1.27 1.27))))
  (property "Datasheet" "" (at 162.56 69.85 0) (hide yes) (show_name no) (do_not_autoplace no) (effects (font (size 1.27 1.27))))
  (property "Description" "Power symbol creates a global label with name \"GND\" , ground" (at 162.56 69.85 0) (hide yes) (show_name no) (do_not_autoplace no) (effects (font (size 1.27 1.27))))
  (pin "1"))
 (sheet_instances
  (path ""
   (page "1")))
 (embedded_fonts no))
